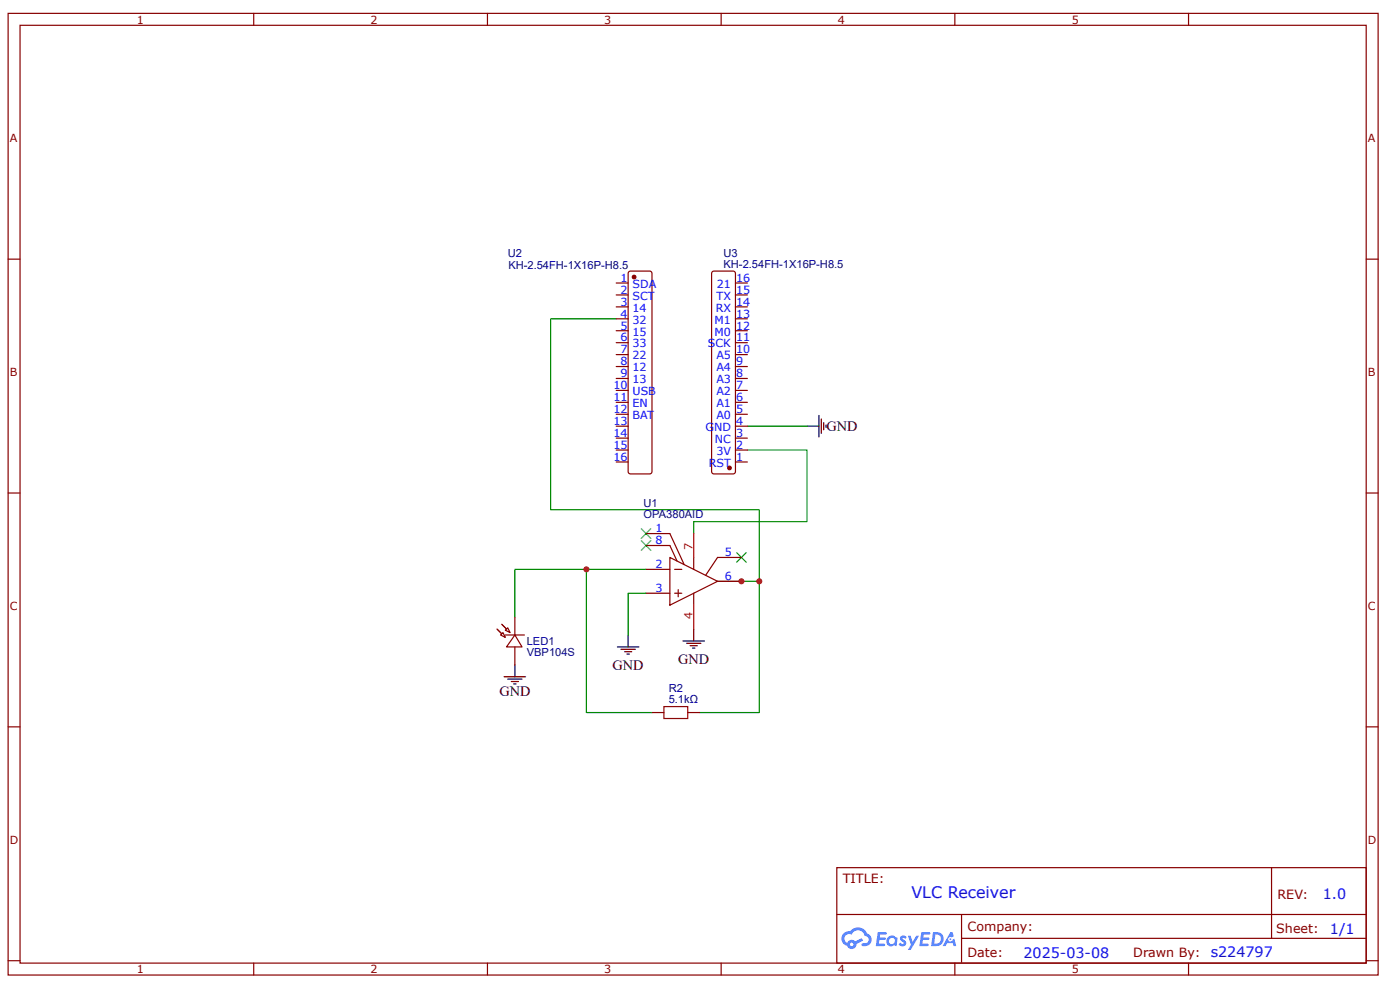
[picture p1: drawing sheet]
<svg xmlns="http://www.w3.org/2000/svg" width="297mm" height="210mm" viewBox="0 0 297 210" stroke-linecap="round" stroke-linejoin="round" font-family="sans-serif">
<g fill="none" stroke="#800" stroke-width=".25">
<path d="M1.7 2.8h290.7v203.9h-290.7zM4.3 5.4h285.5v198.8h-285.5zM53.8 2.8v2.6M103.4 2.8v2.6M153 2.8v2.6M202.6 2.8v2.6M252.1 2.8v2.6M1.7 54.9h2.6M289.8 54.9h2.6M1.7 104.5h2.6M289.8 104.5h2.6M1.7 154.1h2.6"/>
<path d="M289.8 154.1h2.6M177.5 184h112.3v20.2h-112.3zM177.6 193.9h112.1M204 198.9h85.7M204 193.9v10.1M269.8 184v14.9M1.7 203.7h2.6M53.8 204.2v2.5M103.4 204.2v2.5M153 204.2v2.5M202.6 204.2v2.5M252.1 204.2v2.5"/>
<path d="M289.8 203.7h2.6"/>
</g>
<g fill="#58f">
<path d="M191.1 198.5l.5-.2 .4 .1 .3 .3-.2 .4a.33 .33 0 0 0-.3-.3 .33 .33 0 0 0-.3 .1v.1a.85 .85 0 0 1 .7 .7 .85 .85 0 0 1-.3 .8l-.7 .1-.6-.4 .4-.4 .5 .3 .2-.1v-.2a.88 .88 0 0 1-.6-1.3z"/>
<path d="M192.6 198.4h.6l.4 1.3 .8-1.3h.6l-1.8 3h-.6l.7-1.1z"/>
<path d="M186.2 197.6h1.7l.2 .1-.1 .4h-1.3l-.1 .7h1.1l.2 .2-.2 .3h-1.1l-.2 .8h1.3l.1 .2-.1 .2-1.9 .1z"/>
<path d="M195.5 197.6h1.6l.2 .1v.4h-1.3l-.1 .7h1.1l.2 .2-.3 .3h-1.1l-.1 .8h1.2l.1 .2-.1 .2-1.9 .1z"/>
<path d="M201.6 197.6h.5l.2 .9-.4 .2a.49 .49 0 0 0-.7 .2 .49 .49 0 0 0 .3 .7 .49 .49 0 0 0 .6-.4l.4-.2 .4 1.6h-.6l-.2-.7h-1.2l-.3 .7h-.6z"/>
<path d="M197.9 197.6l-.4 3h1a1.51 1.51 0 0 0 1.7-1.5 1.51 1.51 0 0 0-1.8-1.5zM198.4 198.1a1.02 1.02 0 0 1 1.2 1.2 1.02 1.02 0 0 1-1.4 .8z"/>
<path d="M188.5 198.6a1.11 1.11 0 0 0-.3 1.6 1.11 1.11 0 0 0 1.6 .2l.4 .2 .2-1.7-.4-.2a1.01 1.01 0 0 0-1.5-.1zM188.5 199.5a.66 .66 0 0 1 1.3 0 .66 .66 0 0 1-1.3 0z"/>
<path d="M179 197.9a1.58 1.58 0 0 0 .7 2.6 1.01 1.01 0 0 0 1.2 .7 1.01 1.01 0 0 0 .8-1.1l1.4-.7-.3-.5-1.4 .7a1.02 1.02 0 0 0-1.7 .3 .99 .99 0 0 1-.4-1.4 .99 .99 0 0 1 1.4-.3 1.48 1.48 0 0 1 1.5-1 1.48 1.48 0 0 1 1.3 1.2 .82 .82 0 0 1 .8 1.1 .82 .82 0 0 1-1.2 .5l-.3 .1v.3a1.4 1.4 0 0 0 2-.6 1.4 1.4 0 0 0-.9-1.9 2.19 2.19 0 0 0-3.6-.5l-.8 .1zM180.3 200.2a.4 .4 0 0 1 .8 0 .4 .4 0 0 1-.8 0z"/>
<circle cx="201.6" cy="199.1" r=".19"/>
</g>
<g fill="none" stroke="#000" stroke-width=".25">
<path d="M171.2 90.4h2.5M173.7 88.1v4.5M174.2 88.8v3.1M174.7 89.6v1.5M175.3 90.1v.5M144.9 135.9h4.5M145.7 136.4h3M146.4 136.9h1.5M146.9 137.4h.5M147.2 133.4v2.5M107 143.5h4.5M107.7 144h3"/>
<path d="M108.5 144.5h1.5M109 145h.5M109.2 140.9v2.6"/>
</g>
<path d="M130.7 67.6h-13.9v40.5h44.3v15.1h-8.9M158.6 95.4h12.6v15.2h-24v2.5M158.6 90.4h12.6M161.1 123.2v27.9h-12.7" fill="none" stroke="#080" stroke-width=".25"/>
<g fill="#000">
<path d="M136 114.6l2.1 2.1zM138.1 114.6l-2.1 2.1z"/>
<path d="M136 112.1l2.1 2zM138.1 112.1l-2.1 2z"/>
</g>
<path d="M136 114.6l2.1 2.1M136 112.1l2.1 2M138.1 114.6l-2.1 2.1M138.1 112.1l-2.1 2" fill="none" stroke="#3c3" stroke-width=".25"/>
<path d="M107.2 134.6h4.1M109.2 134.6l1.5 2.6h-3.2z" fill="none" stroke="#800" stroke-width=".25"/>
<path d="M106.4 132.3l1.1 1.1z" fill="#800"/>
<path d="M106.4 132.3l1.1 1.1" fill="none" stroke="#800" stroke-width=".25"/>
<path d="M105.4 133.4l1 1z" fill="#800"/>
<g fill="none" stroke="#800" stroke-width=".25">
<path d="M133.4 57.6l.4-.1h4l.3 .1 .2 .3v42.1l-.1 .3-.3 .2h-4.1l-.3-.1-.2-.3v-42.1zM137.1 115.7h5l1.5 3.2M137.1 113.1h5l3 6.6M142.1 118.2l10.1 5-10.1 5.1zM147.2 118.2v2.5M157.3 118.2h-5.1l-2.5 3.8M105.4 133.4l1 1M106.2 134.6l.5-.5 .5 1zM107.7 133.1l.5 1-1-.5zM109.2 130.8v3.8M109.2 137.2v3.7M137.1 120.7h5"/>
<path d="M137.1 125.8h5M143.1 120.7h1.5M143.1 125.8h1.5M143.9 125v1.5M147.2 125.8v2.5M152.2 123.2h5.1M138.3 151.1h2.5M145.9 151.1h2.5"/>
</g>
<path d="M156.3 117.2l2 2zM158.3 117.2l-2 2z" fill="#000"/>
<path d="M156.3 117.2l2 2M158.3 117.2l-2 2" fill="none" stroke="#3c3" stroke-width=".25"/>
<path d="M131 137.2h4.5M131.7 137.7h3.1M132.5 138.2h1.5M133 138.7h.5M133.3 134.6v2.6" fill="none" stroke="#000" stroke-width=".25"/>
<path d="M124.4 120.7v30.4h13.9M137.1 125.8h-3.8v8.8M137.1 120.7h-27.9v10.1" fill="none" stroke="#080" stroke-width=".25"/>
<path d="M140.8 149.8h5.1v2.5h-5.1z" fill="none" stroke="#a00000" stroke-width=".25"/>
<path d="M147.2 113.1v5.1M147.2 128.3v5.1" fill="none" stroke="#f00" stroke-width=".25"/>
<circle cx="134.5" cy="58.7" r=".38" fill="#800"/>
<g fill="none" stroke="#800" stroke-width=".25">
<path d="M151.1 57.6l.4-.1h4l.3 .1 .2 .3v42.1l-.1 .3-.3 .2h-4.1l-.3-.1-.2-.3v-42.1zM130.7 60h2.6M130.7 62.5h2.6M130.7 65.1h2.6M130.7 67.6h2.6M130.7 70.1h2.6M130.7 72.7h2.6M130.7 75.2h2.6M130.7 77.7h2.6M130.7 80.2h2.6M130.7 82.8h2.6M130.7 85.3h2.6"/>
<path d="M130.7 87.8h2.6M130.7 90.4h2.6M130.7 92.9h2.6M130.7 95.4h2.6M130.7 97.9h2.6"/>
<circle cx="134.5" cy="58.7" r=".38"/>
</g>
<circle cx="154.8" cy="99.2" r=".38" fill="#800"/>
<g fill="none" stroke="#800" stroke-width=".25">
<path d="M156 77.7h2.6M156 75.2h2.6M156 72.7h2.6M156 70.1h2.6M156 67.6h2.6M156 65.1h2.6M156 62.5h2.6M156 60h2.6M156 97.9h2.6M156 95.4h2.6M156 92.9h2.6M156 90.4h2.6"/>
<path d="M156 87.8h2.6M156 85.3h2.6M156 82.8h2.6M156 80.2h2.6"/>
<circle cx="154.8" cy="99.2" r=".38"/>
</g>
<g fill="#c00">
<circle cx="161.1" cy="123.2" r=".63"/>
<circle cx="124.4" cy="120.7" r=".63"/>
<circle cx="157.3" cy="123.2" r=".63"/>
</g>
<text font-size="3.4" fill="#00f" x="193.4" y="190.4">VLC Receiver</text>
<g font-size="3">
<text x="175.4" y="91.4">GND</text>
<text x="130" y="142">GND</text>
<text x="143.9" y="140.7">GND</text>
<text x="105.9" y="147.5">GND</text>
</g>
<g font-size="3" fill="#00f">
<text x="280.6" y="190.6">1.0</text>
<text x="282.2" y="198">1/1</text>
<text x="217.1" y="203">2025-03-08</text>
<text x="256.9" y="203">s224797</text>
</g>
<g font-size="2.7" fill="#800">
<text x="178.8" y="187.2">TITLE:</text>
<text x="271" y="190.6">REV:</text>
<text x="205.3" y="197.4">Company:</text>
<text x="270.8" y="197.9">Sheet:</text>
<text x="205.3" y="202.9">Date:</text>
<text x="240.4" y="203">Drawn By:</text>
</g>
<g font-size="2.4" fill="#800">
<text x="29" y="5">1</text>
<text x="78.6" y="5">2</text>
<text x="128.2" y="5">3</text>
<text x="177.8" y="5">4</text>
<text x="227.4" y="5">5</text>
<text x="2.1" y="30.2">A</text>
<text x="290.2" y="30.2">A</text>
<text x="2.1" y="79.7">B</text>
<text x="290.2" y="79.7">B</text>
<text x="2.1" y="129.3">C</text>
<text x="290.2" y="129.3">C</text>
<text x="2.1" y="178.9">D</text>
<text x="290.2" y="178.9">D</text>
<text x="29" y="206.3">1</text>
<text x="78.6" y="206.3">2</text>
<text x="128.2" y="206.3">3</text>
<text x="177.8" y="206.3">4</text>
<text x="227.4" y="206.3">5</text>
</g>
<g font-size="2.4" fill="#000080">
<text x="107.7" y="54.5">U2</text>
<text x="107.8" y="57">KH-2.54FH-1X16P-H8.5</text>
<text x="153.5" y="56.7">KH-2.54FH-1X16P-H8.5</text>
<text x="153.5" y="54.4">U3</text>
<text x="136.5" y="107.5">U1</text>
<text x="136.5" y="109.8">OPA380AID</text>
<text x="111.8" y="136.7">LED1</text>
<text x="111.8" y="139">VBP104S</text>
<text x="141.9" y="149">5.1kΩ</text>
<text x="141.9" y="146.7">R2</text>
</g>
<g font-size="2.4" fill="#00f">
<text x="131.6" y="59.8">1</text>
<text x="156.1" y="59.8">16</text>
<text x="131.6" y="62.3">2</text>
<text x="131.6" y="64.8">3</text>
<text x="134.2" y="61">SDA</text>
<text x="134.2" y="63.5">SCT</text>
<text x="152" y="63.5">TX</text>
<text x="152.1" y="61">21</text>
<text x="156.1" y="64.8">14</text>
<text x="156.1" y="62.3">15</text>
<text x="131.6" y="67.3">4</text>
<text x="131.6" y="69.9">5</text>
<text x="134.2" y="66.1">14</text>
<text x="134.2" y="68.6">32</text>
<text x="134.2" y="71.1">15</text>
<text x="151.6" y="71.1">M0</text>
<text x="151.6" y="68.6">M1</text>
<text x="151.8" y="66.1">RX</text>
<text x="156.1" y="69.9">12</text>
<text x="156.1" y="67.3">13</text>
<text x="131.6" y="72.4">6</text>
<text x="131.6" y="74.9">7</text>
<text x="131.6" y="77.5">8</text>
<text x="134.2" y="73.7">33</text>
<text x="134.2" y="76.2">22</text>
<text x="150.2" y="73.7">SCK</text>
<text x="152" y="76.2">A5</text>
<text x="156.1" y="77.5">9</text>
<text x="156.1" y="74.9">10</text>
<text x="156.1" y="72.4">11</text>
<text x="130.1" y="82.5">10</text>
<text x="131.6" y="80">9</text>
<text x="134.2" y="78.7">12</text>
<text x="134.2" y="81.3">13</text>
<text x="134.2" y="83.8">USB</text>
<text x="152" y="83.8">A2</text>
<text x="152" y="81.3">A3</text>
<text x="152" y="78.7">A4</text>
<text x="156.1" y="82.5">7</text>
<text x="156.1" y="80">8</text>
<text x="130.1" y="85">11</text>
<text x="130.1" y="87.6">12</text>
<text x="134.2" y="86.3">EN</text>
<text x="134.2" y="88.8">BAT</text>
<text x="152" y="88.8">A0</text>
<text x="152" y="86.3">A1</text>
<text x="156.1" y="87.6">5</text>
<text x="156.1" y="85">6</text>
<text x="130.1" y="90.1">13</text>
<text x="130.1" y="92.6">14</text>
<text x="130.1" y="95.2">15</text>
<text x="149.7" y="91.4">G</text>
<text x="151.5" y="91.4">ND</text>
<text x="151.7" y="93.9">NC</text>
<text x="156.1" y="95.2">2</text>
<text x="156.1" y="92.6">3</text>
<text x="156.1" y="90.1">4</text>
<text x="130.1" y="97.7">16</text>
<text x="150.4" y="99">RST</text>
<text x="152" y="96.4">3V</text>
<text x="156.1" y="97.7">1</text>
<text x="139.1" y="112.9">1</text>
<text x="139.1" y="115.4">8</text>
<text x="153.7" y="117.9">5</text>
<text x="139.1" y="120.5">2</text>
<text x="139.1" y="125.5">3</text>
<text x="153.7" y="123">6</text>
</g>
<g font-size="2.4" fill="#f00">
<text x="146.9" y="116.7" transform="rotate(-90 146.9 116.7)">7</text>
<text x="146.9" y="131.3" transform="rotate(-90 146.9 131.3)">4</text>
</g>
</svg>
